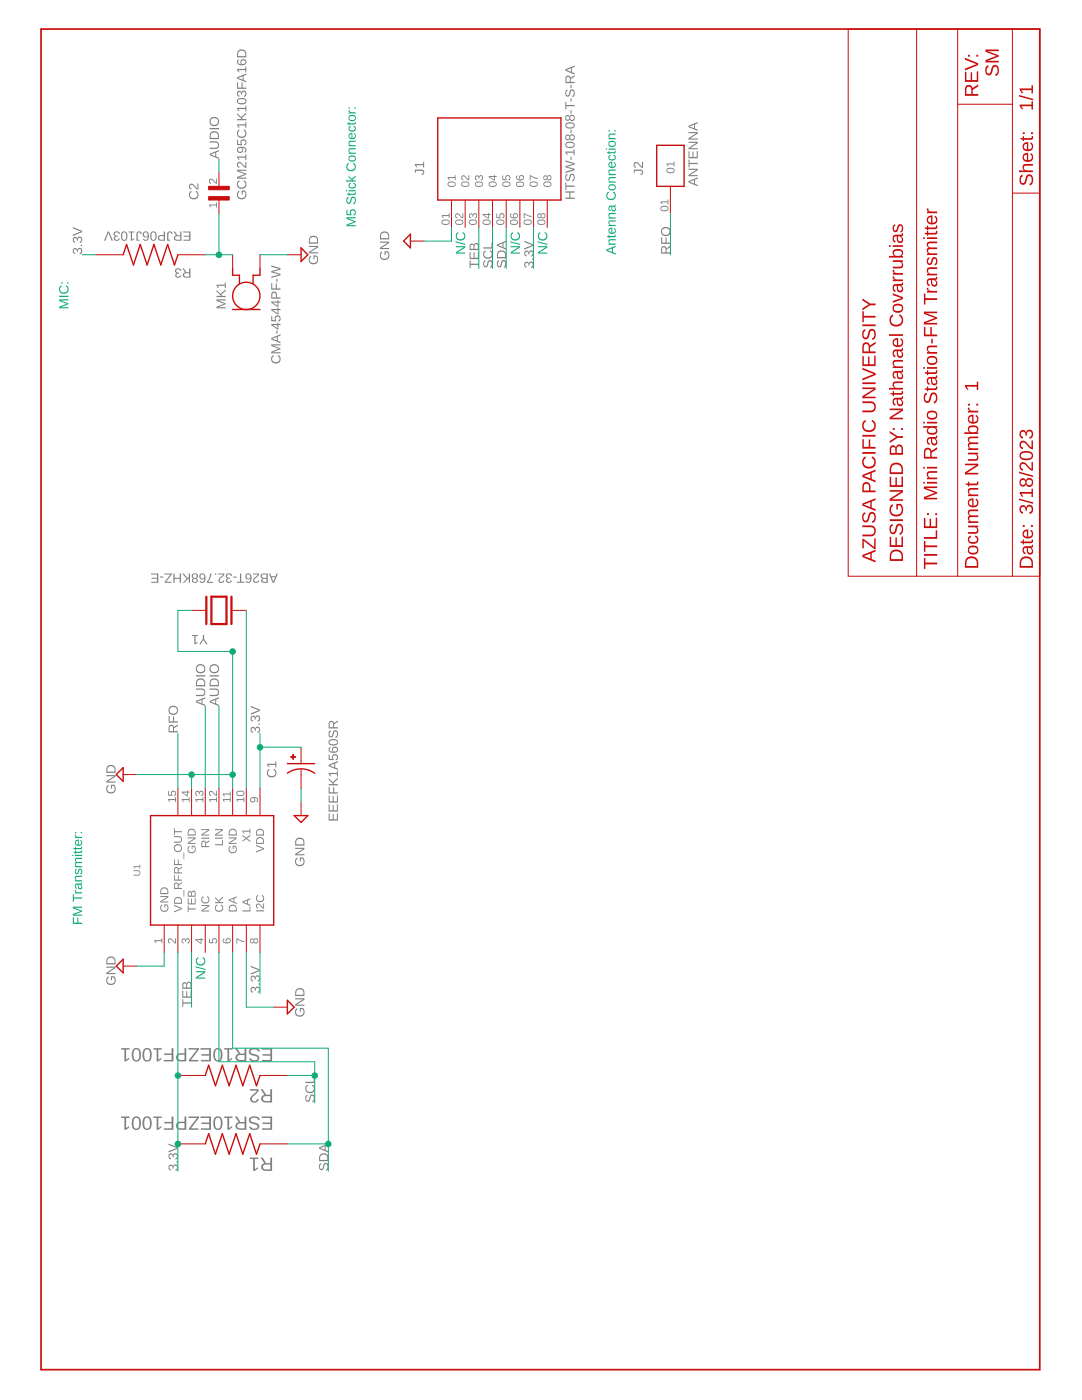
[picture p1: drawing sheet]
<?xml version="1.0" encoding="utf-8"?>
<!DOCTYPE eagle SYSTEM "eagle.dtd">
<eagle version="9.6.2">
<drawing>
<settings>
<setting alwaysvectorfont="no"/>
<setting verticaltext="up"/>
</settings>
<grid distance="0.1" unitdist="inch" unit="inch" style="lines" multiple="1" display="no" altdistance="0.01" altunitdist="inch" altunit="inch"/>
<schematic xreflabel="%F%N/%S.%C%R" xrefpart="/%S.%C%R">
<libraries>
<library name="frames">
<symbols>
<symbol name="LETTER_L">
<frame x1="0" y1="0" x2="248.92" y2="185.42" columns="12" rows="17" layer="94" border-left="no" border-top="no" border-right="no" border-bottom="no"/>
</symbol>
<symbol name="DOCFIELD">
<wire x1="0" y1="0" x2="71.12" y2="0" width="0.1016" layer="94"/>
<wire x1="101.6" y1="15.24" x2="87.63" y2="15.24" width="0.1016" layer="94"/>
<wire x1="0" y1="0" x2="0" y2="5.08" width="0.1016" layer="94"/>
<wire x1="0" y1="5.08" x2="71.12" y2="5.08" width="0.1016" layer="94"/>
<wire x1="0" y1="5.08" x2="0" y2="15.24" width="0.1016" layer="94"/>
<wire x1="101.6" y1="15.24" x2="101.6" y2="5.08" width="0.1016" layer="94"/>
<wire x1="71.12" y1="5.08" x2="71.12" y2="0" width="0.1016" layer="94"/>
<wire x1="71.12" y1="5.08" x2="87.63" y2="5.08" width="0.1016" layer="94"/>
<wire x1="71.12" y1="0" x2="101.6" y2="0" width="0.1016" layer="94"/>
<wire x1="87.63" y1="15.24" x2="87.63" y2="5.08" width="0.1016" layer="94"/>
<wire x1="87.63" y1="15.24" x2="0" y2="15.24" width="0.1016" layer="94"/>
<wire x1="87.63" y1="5.08" x2="101.6" y2="5.08" width="0.1016" layer="94"/>
<wire x1="101.6" y1="5.08" x2="101.6" y2="0" width="0.1016" layer="94"/>
<wire x1="0" y1="15.24" x2="0" y2="22.86" width="0.1016" layer="94"/>
<wire x1="101.6" y1="35.56" x2="0" y2="35.56" width="0.1016" layer="94"/>
<wire x1="101.6" y1="35.56" x2="101.6" y2="22.86" width="0.1016" layer="94"/>
<wire x1="0" y1="22.86" x2="101.6" y2="22.86" width="0.1016" layer="94"/>
<wire x1="0" y1="22.86" x2="0" y2="35.56" width="0.1016" layer="94"/>
<wire x1="101.6" y1="22.86" x2="101.6" y2="15.24" width="0.1016" layer="94"/>
<text x="1.27" y="1.27" size="2.54" layer="94">Date:</text>
<text x="12.7" y="1.27" size="2.54" layer="94">&gt;LAST_DATE_TIME</text>
<text x="72.39" y="1.27" size="2.54" layer="94">Sheet:</text>
<text x="86.36" y="1.27" size="2.54" layer="94">&gt;SHEET</text>
<text x="88.9" y="11.43" size="2.54" layer="94">REV:</text>
<text x="1.27" y="19.05" size="2.54" layer="94">TITLE:</text>
<text x="1.27" y="11.43" size="2.54" layer="94">Document Number:</text>
<text x="17.78" y="19.05" size="2.54" layer="94">&gt;DRAWING_NAME</text>
</symbol>
</symbols>
<devicesets>
<deviceset name="LETTER_L" prefix="FRAME" uservalue="yes">
<gates>
<gate name="G$1" symbol="LETTER_L" x="0" y="0"/>
<gate name="G$2" symbol="DOCFIELD" x="147.32" y="0" addlevel="must"/>
</gates>
<devices>
<device name="">
<technologies>
<technology name=""/>
</technologies>
</device>
</devices>
</deviceset>
</devicesets>
</library>
<library name="FM Transmitter-M5 Stick C Plus edition">
<symbols>
<symbol name="ESR10EZPF1001">
<wire x1="-5.08" y1="0" x2="-4.445" y2="1.905" width="0.254" layer="94"/>
<wire x1="-4.445" y1="1.905" x2="-3.175" y2="-1.905" width="0.254" layer="94"/>
<wire x1="-3.175" y1="-1.905" x2="-1.905" y2="1.905" width="0.254" layer="94"/>
<wire x1="-1.905" y1="1.905" x2="-0.635" y2="-1.905" width="0.254" layer="94"/>
<wire x1="-0.635" y1="-1.905" x2="0.635" y2="1.905" width="0.254" layer="94"/>
<wire x1="0.635" y1="1.905" x2="1.905" y2="-1.905" width="0.254" layer="94"/>
<wire x1="1.905" y1="-1.905" x2="3.175" y2="1.905" width="0.254" layer="94"/>
<wire x1="3.175" y1="1.905" x2="4.445" y2="-1.905" width="0.254" layer="94"/>
<wire x1="4.445" y1="-1.905" x2="5.08" y2="0" width="0.254" layer="94"/>
<text x="-7.624440625" y="2.54148125" size="2.54148125" layer="95">&gt;NAME</text>
<text x="-7.62996875" y="-5.086640625" size="2.54331875" layer="96">&gt;VALUE</text>
<pin name="1" x="-10.16" y="0" visible="off" length="middle" direction="pas"/>
<pin name="2" x="10.16" y="0" visible="off" length="middle" direction="pas" rot="R180"/>
</symbol>
<symbol name="NS73M">
<wire x1="-10.16" y1="12.7" x2="-10.16" y2="-10.16" width="0.254" layer="94"/>
<wire x1="-10.16" y1="-10.16" x2="10.16" y2="-10.16" width="0.254" layer="94"/>
<wire x1="10.16" y1="-10.16" x2="10.16" y2="12.7" width="0.254" layer="94"/>
<wire x1="10.16" y1="12.7" x2="-10.16" y2="12.7" width="0.254" layer="94"/>
<pin name="CK@5" x="-15.24" y="0" length="middle"/>
<pin name="DA@6" x="-15.24" y="-2.54" length="middle"/>
<pin name="GND@1" x="-15.24" y="10.16" length="middle"/>
<pin name="GND@11" x="15.24" y="-2.54" length="middle" rot="R180"/>
<pin name="GND@14" x="15.24" y="5.08" length="middle" rot="R180"/>
<pin name="I2C@8" x="-15.24" y="-7.62" length="middle"/>
<pin name="LA@7" x="-15.24" y="-5.08" length="middle"/>
<pin name="LIN@12" x="15.24" y="0" length="middle" rot="R180"/>
<pin name="NC@4" x="-15.24" y="2.54" length="middle"/>
<pin name="RF_OUT@15" x="15.24" y="7.62" length="middle" rot="R180"/>
<pin name="RIN@13" x="15.24" y="2.54" length="middle" rot="R180"/>
<pin name="TEB@3" x="-15.24" y="5.08" length="middle"/>
<pin name="VDD@9" x="15.24" y="-7.62" length="middle" rot="R180"/>
<pin name="VD_RF@2" x="-15.24" y="7.62" length="middle"/>
<pin name="X1@10" x="15.24" y="-5.08" length="middle" rot="R180"/>
<text x="0" y="15.24" size="1.27" layer="95" align="center">&gt;NAME</text>
</symbol>
<symbol name="EEEFK1A560SR">
<text x="-2.54" y="3.81" size="1.778" layer="95">&gt;NAME</text>
<text x="-2.54" y="-5.08" size="1.778" layer="96">&gt;VALUE</text>
<wire x1="2.286" y1="2.54" x2="2.286" y2="-2.54" width="0.254" layer="94" curve="70"/>
<wire x1="0.508" y1="2.54" x2="0.508" y2="0" width="0.254" layer="94"/>
<rectangle x1="-1.173" y1="-1.532" x2="-0.284" y2="-1.405" layer="94"/>
<rectangle x1="-0.792" y1="-1.913" x2="-0.665" y2="-1.024" layer="94"/>
<wire x1="0.508" y1="0" x2="0.508" y2="-2.54" width="0.254" layer="94"/>
<wire x1="0" y1="0" x2="0.508" y2="0" width="0.1524" layer="94"/>
<wire x1="2.54" y1="0" x2="1.524" y2="0" width="0.1524" layer="94"/>
<pin name="1" x="-2.54" y="0" visible="off" length="short" direction="pas"/>
<pin name="2" x="5.08" y="0" visible="off" length="short" direction="pas" rot="R180"/>
</symbol>
<symbol name="GND">
<wire x1="-1.27" y1="-2.54" x2="1.27" y2="-2.54" width="0.254" layer="94"/>
<wire x1="1.27" y1="-2.54" x2="0" y2="-3.81" width="0.254" layer="94"/>
<wire x1="0" y1="-3.81" x2="-1.27" y2="-2.54" width="0.254" layer="94"/>
<pin name="GND" x="0" y="0" visible="off" length="short" direction="sup" rot="R270"/>
<text x="-1.905" y="-5.715" size="1.778" layer="96">&gt;VALUE</text>
</symbol>
<symbol name="AB26T-32.768KHZ-E">
<wire x1="-1.397" y1="2.54" x2="1.397" y2="2.54" width="0.4064" layer="94"/>
<wire x1="1.397" y1="2.54" x2="1.397" y2="-2.54" width="0.4064" layer="94"/>
<wire x1="1.397" y1="-2.54" x2="-1.397" y2="-2.54" width="0.4064" layer="94"/>
<wire x1="-1.397" y1="2.54" x2="-1.397" y2="-2.54" width="0.4064" layer="94"/>
<wire x1="2.3368" y1="2.54" x2="2.3368" y2="-2.54" width="0.4064" layer="94"/>
<wire x1="-2.3368" y1="2.54" x2="-2.3368" y2="-2.54" width="0.4064" layer="94"/>
<text x="-5.0878" y="3.81585" size="1.78073125" layer="95">&gt;NAME</text>
<text x="-5.094390625" y="-5.094390625" size="1.78303125" layer="96">&gt;VALUE</text>
<pin name="2" x="5.08" y="0" visible="off" length="short" direction="pas" rot="R180"/>
<pin name="1" x="-5.08" y="0" visible="off" length="short" direction="pas"/>
</symbol>
<symbol name="GCM2195C1K103FA16D">
<text x="0" y="3.81093125" size="1.77843125" layer="95">&gt;NAME</text>
<text x="0" y="-5.08848125" size="1.78096875" layer="96">&gt;VALUE</text>
<rectangle x1="0" y1="-1.90685625" x2="0.635" y2="1.905" layer="94"/>
<rectangle x1="1.90685" y1="-1.90685" x2="2.54" y2="1.905" layer="94"/>
<pin name="2" x="5.08" y="0" visible="pad" length="short" direction="pas" rot="R180"/>
<pin name="1" x="-2.54" y="0" visible="pad" length="short" direction="pas"/>
</symbol>
<symbol name="ERJP06J103V">
<text x="-7.624" y="2.541" size="1.778" layer="95">&gt;NAME</text>
<text x="-7.624" y="-5.087" size="1.778" layer="96" align="top-left">&gt;VALUE</text>
<wire x1="-5.08" y1="0" x2="-4.445" y2="1.905" width="0.254" layer="94"/>
<wire x1="-4.445" y1="1.905" x2="-3.175" y2="-1.905" width="0.254" layer="94"/>
<wire x1="-3.175" y1="-1.905" x2="-1.905" y2="1.905" width="0.254" layer="94"/>
<wire x1="-1.905" y1="1.905" x2="-0.635" y2="-1.905" width="0.254" layer="94"/>
<wire x1="-0.635" y1="-1.905" x2="0.635" y2="1.905" width="0.254" layer="94"/>
<wire x1="0.635" y1="1.905" x2="1.905" y2="-1.905" width="0.254" layer="94"/>
<wire x1="1.905" y1="-1.905" x2="3.175" y2="1.905" width="0.254" layer="94"/>
<wire x1="3.175" y1="1.905" x2="4.445" y2="-1.905" width="0.254" layer="94"/>
<wire x1="4.445" y1="-1.905" x2="5.08" y2="0" width="0.254" layer="94"/>
<pin name="1" x="-10.16" y="0" visible="off" length="middle" direction="pas"/>
<pin name="2" x="10.16" y="0" visible="off" length="middle" direction="pas" rot="R180"/>
</symbol>
<symbol name="HTSW-108-08-T-S-RA">
<wire x1="-7.62" y1="-10.16" x2="-7.62" y2="12.7" width="0.254" layer="94"/>
<wire x1="-7.62" y1="12.7" x2="7.62" y2="12.7" width="0.254" layer="94"/>
<wire x1="7.62" y1="12.7" x2="7.62" y2="-10.16" width="0.254" layer="94"/>
<wire x1="7.62" y1="-10.16" x2="-7.62" y2="-10.16" width="0.254" layer="94"/>
<text x="-8.12" y="12.7" size="1.778" layer="95">&gt;NAME</text>
<text x="-7.62" y="-12.7" size="1.778" layer="96">&gt;VALUE</text>
<pin name="01" x="-12.7" y="10.16" length="middle" direction="pas"/>
<pin name="02" x="-12.7" y="7.62" length="middle" direction="pas"/>
<pin name="03" x="-12.7" y="5.08" length="middle" direction="pas"/>
<pin name="04" x="-12.7" y="2.54" length="middle" direction="pas"/>
<pin name="05" x="-12.7" y="0" length="middle" direction="pas"/>
<pin name="06" x="-12.7" y="-2.54" length="middle" direction="pas"/>
<pin name="07" x="-12.7" y="-5.08" length="middle" direction="pas"/>
<pin name="08" x="-12.7" y="-7.62" length="middle" direction="pas"/>
</symbol>
<symbol name="ANTENNA">
<wire x1="-5.08" y1="5.08" x2="-5.08" y2="10.16" width="0.254" layer="94"/>
<wire x1="-5.08" y1="10.16" x2="2.54" y2="10.16" width="0.254" layer="94"/>
<wire x1="2.54" y1="10.16" x2="2.54" y2="5.08" width="0.254" layer="94"/>
<wire x1="2.54" y1="5.08" x2="-5.08" y2="5.08" width="0.254" layer="94"/>
<text x="-5.58" y="10.16" size="1.778" layer="95">&gt;NAME</text>
<text x="-5.08" y="2.54" size="1.778" layer="96">&gt;VALUE</text>
<pin name="01" x="-10.16" y="7.62" length="middle" direction="pas"/>
</symbol>
<symbol name="CMA-4544PF-W">
<circle x="0" y="0" radius="2.54" width="0.254" layer="94"/>
<wire x1="-2.54" y1="2.54" x2="-2.54" y2="-2.54" width="0.254" layer="94"/>
<wire x1="5.08" y1="2.54" x2="3.81" y2="2.54" width="0.254" layer="94"/>
<wire x1="3.81" y1="2.54" x2="3.81" y2="1.27" width="0.254" layer="94"/>
<wire x1="3.81" y1="1.27" x2="2.2352" y2="1.27" width="0.254" layer="94"/>
<wire x1="5.08" y1="-2.54" x2="3.81" y2="-2.54" width="0.254" layer="94"/>
<wire x1="3.81" y1="-2.54" x2="3.81" y2="-1.27" width="0.254" layer="94"/>
<wire x1="3.81" y1="-1.27" x2="2.2352" y2="-1.27" width="0.254" layer="94"/>
<text x="-2.54086875" y="3.811309375" size="1.778609375" layer="95">&gt;NAME</text>
<text x="-2.541059375" y="-6.352659375" size="1.778740625" layer="96">&gt;VALUE</text>
<pin name="OUT" x="7.62" y="2.54" visible="off" length="short" direction="out" rot="R180"/>
<pin name="GND" x="7.62" y="-2.54" visible="off" length="short" direction="pwr" rot="R180"/>
</symbol>
</symbols>
<devicesets>
<deviceset name="ESR10EZPF1001" prefix="R">
<gates>
<gate name="G$1" symbol="ESR10EZPF1001" x="0" y="0"/>
</gates>
<devices>
<device name="" package="RESC2012X65N">
<connects>
<connect gate="G$1" pin="1" pad="1"/>
<connect gate="G$1" pin="2" pad="2"/>
</connects>
<technologies>
<technology name="">
<attribute name="AVAILABILITY" value="In Stock"/>
<attribute name="DESCRIPTION" value=" 1 kOhms ±1% 0.4W, 2/5W Chip Resistor 0805 (2012 Metric) Automotive AEC-Q200, Pulse Withstanding Thick Film "/>
<attribute name="MF" value="Rohm"/>
<attribute name="MP" value="ESR10EZPF1001"/>
<attribute name="PACKAGE" value="2012 Rohm Semiconductor"/>
<attribute name="PRICE" value="None"/>
<attribute name="PURCHASE-URL" value="https://pricing.snapeda.com/search/part/ESR10EZPF1001/?ref=eda"/>
</technology>
</technologies>
</device>
</devices>
</deviceset>
<deviceset name="NS73M" prefix="U">
<gates>
<gate name="G$1" symbol="NS73M" x="0" y="0"/>
</gates>
<devices>
<device name="" package="NS73M">
<connects>
<connect gate="G$1" pin="CK@5" pad="5"/>
<connect gate="G$1" pin="DA@6" pad="6"/>
<connect gate="G$1" pin="GND@1" pad="1"/>
<connect gate="G$1" pin="GND@11" pad="11"/>
<connect gate="G$1" pin="GND@14" pad="14"/>
<connect gate="G$1" pin="I2C@8" pad="8"/>
<connect gate="G$1" pin="LA@7" pad="7"/>
<connect gate="G$1" pin="LIN@12" pad="12"/>
<connect gate="G$1" pin="NC@4" pad="4"/>
<connect gate="G$1" pin="RF_OUT@15" pad="15"/>
<connect gate="G$1" pin="RIN@13" pad="13"/>
<connect gate="G$1" pin="TEB@3" pad="3"/>
<connect gate="G$1" pin="VDD@9" pad="9"/>
<connect gate="G$1" pin="VD_RF@2" pad="2"/>
<connect gate="G$1" pin="X1@10" pad="10"/>
</connects>
<technologies>
<technology name=""/>
</technologies>
</device>
</devices>
</deviceset>
<deviceset name="EEEFK1A560SR" prefix="C">
<gates>
<gate name="G$1" symbol="EEEFK1A560SR" x="0" y="0"/>
</gates>
<devices>
<device name="" package="CAP_EEEFK1A560SR">
<connects>
<connect gate="G$1" pin="1" pad="1"/>
<connect gate="G$1" pin="2" pad="2"/>
</connects>
<technologies>
<technology name="">
<attribute name="AVAILABILITY" value="In Stock"/>
<attribute name="DESCRIPTION" value=" CAP ALUM 56UF 20% 10V SMD "/>
<attribute name="MF" value="Panasonic Electronic Components"/>
<attribute name="MP" value="EEE-FK1A560SR"/>
<attribute name="PACKAGE" value="RADIAL-2 Panasonic"/>
<attribute name="PRICE" value="None"/>
<attribute name="PURCHASE-URL" value="https://pricing.snapeda.com/search/part/EEE-FK1A560SR/?ref=eda"/>
</technology>
</technologies>
</device>
</devices>
</deviceset>
<deviceset name="GND" prefix="SYMBOL">
<gates>
<gate name="G$1" symbol="GND" x="0" y="0"/>
</gates>
<devices>
<device name="">
<technologies>
<technology name=""/>
</technologies>
</device>
</devices>
</deviceset>
<deviceset name="AB26T-32.768KHZ-E" prefix="Y">
<gates>
<gate name="G$1" symbol="AB26T-32.768KHZ-E" x="0" y="0"/>
</gates>
<devices>
<device name="" package="XTAL_AB26T-32.768KHZ-E">
<connects>
<connect gate="G$1" pin="1" pad="1"/>
<connect gate="G$1" pin="2" pad="2"/>
</connects>
<technologies>
<technology name="">
<attribute name="AVAILABILITY" value="In Stock"/>
<attribute name="DESCRIPTION" value=" 32.768kHz WATCH CRYSTAL, 6.2 x 02.1MM CYLINDER PACKAGE "/>
<attribute name="MF" value="Abracon LLC"/>
<attribute name="MP" value="AB26T-32.768KHZ-E"/>
<attribute name="PACKAGE" value="Radial Abracon LLC"/>
<attribute name="PRICE" value="None"/>
<attribute name="PURCHASE-URL" value="https://pricing.snapeda.com/search/part/AB26T-32.768KHZ-E/?ref=eda"/>
</technology>
</technologies>
</device>
</devices>
</deviceset>
<deviceset name="GCM2195C1K103FA16D" prefix="C">
<gates>
<gate name="G$1" symbol="GCM2195C1K103FA16D" x="0" y="0"/>
</gates>
<devices>
<device name="" package="CAPC2012X95N">
<connects>
<connect gate="G$1" pin="1" pad="1"/>
<connect gate="G$1" pin="2" pad="2"/>
</connects>
<technologies>
<technology name="">
<attribute name="AVAILABILITY" value="In Stock"/>
<attribute name="DESCRIPTION" value=" SMD capacitor C0G(EIA) with capacitance 10000pF Tol.1%. Rated voltage 80Vdc 125C "/>
<attribute name="MF" value="Murata"/>
<attribute name="MP" value="GCM2195C1K103FA16D"/>
<attribute name="PACKAGE" value="2012 Murata"/>
<attribute name="PRICE" value="None"/>
<attribute name="PURCHASE-URL" value="https://pricing.snapeda.com/search/part/GCM2195C1K103FA16D/?ref=eda"/>
</technology>
</technologies>
</device>
</devices>
</deviceset>
<deviceset name="ERJP06J103V" prefix="R">
<gates>
<gate name="G$1" symbol="ERJP06J103V" x="0" y="0"/>
</gates>
<devices>
<device name="" package="RES_ERJP06J103V">
<connects>
<connect gate="G$1" pin="1" pad="1"/>
<connect gate="G$1" pin="2" pad="2"/>
</connects>
<technologies>
<technology name="">
<attribute name="AVAILABILITY" value="In Stock"/>
<attribute name="DESCRIPTION" value=" 10 kOhms ±5% 0.5W, 1/2W Chip Resistor 0805 (2012 Metric) Automotive AEC-Q200, Pulse Withstanding Thick Film  "/>
<attribute name="MF" value="Panasonic Electronic"/>
<attribute name="MP" value="ERJ-P06J103V"/>
<attribute name="PACKAGE" value="2012-2 Panasonic"/>
<attribute name="PRICE" value="None"/>
<attribute name="PURCHASE-URL" value="https://pricing.snapeda.com/search/part/ERJ-P06J103V/?ref=eda"/>
</technology>
</technologies>
</device>
</devices>
</deviceset>
<deviceset name="HTSW-108-08-T-S-RA" prefix="J">
<gates>
<gate name="G$1" symbol="HTSW-108-08-T-S-RA" x="0" y="0"/>
</gates>
<devices>
<device name="" package="SAMTEC_HTSW-108-08-T-S-RA">
<connects>
<connect gate="G$1" pin="01" pad="01"/>
<connect gate="G$1" pin="02" pad="02"/>
<connect gate="G$1" pin="03" pad="03"/>
<connect gate="G$1" pin="04" pad="04"/>
<connect gate="G$1" pin="05" pad="05"/>
<connect gate="G$1" pin="06" pad="06"/>
<connect gate="G$1" pin="07" pad="07"/>
<connect gate="G$1" pin="08" pad="08"/>
</connects>
<technologies>
<technology name="">
<attribute name="MANUFACTURER" value="Samtec"/>
<attribute name="PARTREV" value="R"/>
<attribute name="STANDARD" value="Manufacturer Recommendations"/>
</technology>
</technologies>
</device>
</devices>
</deviceset>
<deviceset name="ANTENNA" prefix="J">
<gates>
<gate name="G$1" symbol="ANTENNA" x="2.54" y="-7.62"/>
</gates>
<devices>
<device name="" package="ANTENNA">
<connects>
<connect gate="G$1" pin="01" pad="01"/>
</connects>
<technologies>
<technology name=""/>
</technologies>
</device>
</devices>
</deviceset>
<deviceset name="CMA-4544PF-W" prefix="MK">
<gates>
<gate name="G$1" symbol="CMA-4544PF-W" x="0" y="0"/>
</gates>
<devices>
<device name="" package="MIC_CMA-4544PF-W">
<connects>
<connect gate="G$1" pin="GND" pad="2"/>
<connect gate="G$1" pin="OUT" pad="1"/>
</connects>
<technologies>
<technology name="">
<attribute name="AVAILABILITY" value="In Stock"/>
<attribute name="CUI_PURCHASE_URL" value="https://www.cuidevices.com/product/audio/microphones/electret-condenser-microphones/cma-4544pf-w?utm_source=snapeda.com&amp;utm_medium=referral&amp;utm_campaign=snapedaBOM"/>
<attribute name="DESCRIPTION" value=" 9.7 mm, Omnidirectional, PCB Mount, 3.0 Vdc, Electret Condenser Microphone "/>
<attribute name="MF" value="CUI Devices"/>
<attribute name="MP" value="CMA-4544PF-W"/>
<attribute name="PACKAGE" value="None"/>
<attribute name="PRICE" value="None"/>
<attribute name="PURCHASE-URL" value="https://pricing.snapeda.com/search/part/CMA-4544PF-W/?ref=eda"/>
</technology>
</technologies>
</device>
</devices>
</deviceset>
</devicesets>
</library>
</libraries>
<attributes>
</attributes>
<variantdefs>
</variantdefs>
<classes>
<class number="0" name="default" width="0" drill="0">
</class>
</classes>
<parts>
<part name="FRAME2" library="frames" deviceset="LETTER_L" device=""/>
<part name="U1" library="FM Transmitter-M5 Stick C Plus edition" deviceset="NS73M" device=""/>
<part name="SYMBOL1" library="FM Transmitter-M5 Stick C Plus edition" deviceset="GND" device="" value="GND"/>
<part name="SYMBOL2" library="FM Transmitter-M5 Stick C Plus edition" deviceset="GND" device="" value="GND"/>
<part name="Y1" library="FM Transmitter-M5 Stick C Plus edition" deviceset="AB26T-32.768KHZ-E" device=""/>
<part name="C1" library="FM Transmitter-M5 Stick C Plus edition" deviceset="EEEFK1A560SR" device=""/>
<part name="SYMBOL3" library="FM Transmitter-M5 Stick C Plus edition" deviceset="GND" device="" value="GND"/>
<part name="J1" library="FM Transmitter-M5 Stick C Plus edition" deviceset="HTSW-108-08-T-S-RA" device=""/>
<part name="SYMBOL4" library="FM Transmitter-M5 Stick C Plus edition" deviceset="GND" device="" value="GND"/>
<part name="SYMBOL5" library="FM Transmitter-M5 Stick C Plus edition" deviceset="GND" device="" value="GND"/>
<part name="J2" library="FM Transmitter-M5 Stick C Plus edition" deviceset="ANTENNA" device=""/>
<part name="C2" library="FM Transmitter-M5 Stick C Plus edition" deviceset="GCM2195C1K103FA16D" device=""/>
<part name="MK1" library="FM Transmitter-M5 Stick C Plus edition" deviceset="CMA-4544PF-W" device=""/>
<part name="SYMBOL6" library="FM Transmitter-M5 Stick C Plus edition" deviceset="GND" device="" value="GND"/>
<part name="R2" library="FM Transmitter-M5 Stick C Plus edition" deviceset="ESR10EZPF1001" device=""/>
<part name="R1" library="FM Transmitter-M5 Stick C Plus edition" deviceset="ESR10EZPF1001" device=""/>
<part name="R3" library="FM Transmitter-M5 Stick C Plus edition" deviceset="ERJP06J103V" device=""/>
</parts>
<sheets>
<sheet>
<plain>
<text x="165.1" y="24.13" size="2.54" layer="94">Mini Radio Station-FM Transmitter</text>
<text x="162.56" y="6.35" size="2.54" layer="94">3/18/2023</text>
<text x="185.42" y="16.51" size="2.54" layer="94">1</text>
<text x="243.84" y="12.7" size="2.54" layer="94">SM</text>
<text x="153.67" y="35.56" size="2.54" layer="94">AZUSA PACIFIC UNIVERSITY</text>
<text x="153.67" y="30.48" size="2.54" layer="94">DESIGNED BY: Nathanael Covarrubias</text>
<text x="76.2" y="160.02" size="1.778" layer="91">N/C</text>
<text x="210.82" y="96.52" size="1.778" layer="91">N/C</text>
<text x="210.82" y="101.6" size="1.778" layer="91">N/C</text>
<text x="210.82" y="111.76" size="1.778" layer="91">N/C</text>
<text x="86.36" y="182.88" size="1.778" layer="91">FM Transmitter:</text>
<text x="200.66" y="185.42" size="1.778" layer="91">MIC:</text>
<text x="215.9" y="132.08" size="1.778" layer="91">M5 Stick Connector:</text>
<text x="210.82" y="83.82" size="1.778" layer="91">Antenna Connection:</text>
</plain>
<instances>
<instance part="FRAME2" gate="G$1" x="3.81" y="5.08" smashed="yes"/>
<instance part="FRAME2" gate="G$2" x="151.13" y="5.08" smashed="yes">
<attribute name="SHEET" x="237.49" y="6.35" size="2.54" layer="94"/>
</instance>
<instance part="U1" gate="G$1" x="96.52" y="157.48" smashed="yes">
<attribute name="NAME" x="96.52" y="172.72" size="1.27" layer="95" align="center"/>
</instance>
<instance part="SYMBOL1" gate="G$1" x="78.74" y="172.72" smashed="yes" rot="R180">
<attribute name="VALUE" x="80.645" y="178.435" size="1.778" layer="96" rot="R180"/>
</instance>
<instance part="SYMBOL2" gate="G$1" x="114.3" y="172.72" smashed="yes" rot="R180">
<attribute name="VALUE" x="116.205" y="178.435" size="1.778" layer="96" rot="R180"/>
</instance>
<instance part="Y1" gate="G$1" x="144.78" y="157.48" smashed="yes" rot="R270">
<attribute name="NAME" x="138.43585" y="162.5678" size="1.78073125" layer="95" rot="R270"/>
<attribute name="VALUE" x="149.845609375" y="170.194390625" size="1.78303125" layer="96" rot="R270"/>
</instance>
<instance part="C1" gate="G$1" x="116.84" y="142.24" smashed="yes" rot="R180">
<attribute name="NAME" x="116.84" y="148.59" size="1.778" layer="95" rot="R180"/>
<attribute name="VALUE" x="124.46" y="137.16" size="1.778" layer="96" rot="R180"/>
</instance>
<instance part="SYMBOL3" gate="G$1" x="109.22" y="142.24" smashed="yes" rot="R270">
<attribute name="VALUE" x="97.155" y="141.605" size="1.778" layer="96"/>
</instance>
<instance part="J1" gate="G$1" x="228.6" y="104.14" smashed="yes">
<attribute name="NAME" x="225.56" y="119.38" size="1.778" layer="95"/>
<attribute name="VALUE" x="220.98" y="91.44" size="1.778" layer="96"/>
</instance>
<instance part="SYMBOL4" gate="G$1" x="71.12" y="147.32" smashed="yes">
<attribute name="VALUE" x="69.215" y="141.605" size="1.778" layer="96"/>
</instance>
<instance part="SYMBOL5" gate="G$1" x="213.36" y="119.38" smashed="yes" rot="R180">
<attribute name="VALUE" x="215.265" y="127.635" size="1.778" layer="96" rot="R180"/>
</instance>
<instance part="J2" gate="G$1" x="228.6" y="66.04" smashed="yes">
<attribute name="NAME" x="225.56" y="78.74" size="1.778" layer="95"/>
<attribute name="VALUE" x="223.52" y="68.58" size="1.778" layer="96"/>
</instance>
<instance part="C2" gate="G$1" x="220.98" y="157.48" smashed="yes">
<attribute name="NAME" x="220.98" y="161.29093125" size="1.77843125" layer="95"/>
<attribute name="VALUE" x="220.98" y="152.39151875" size="1.78096875" layer="96"/>
</instance>
<instance part="MK1" gate="G$1" x="203.2" y="152.4" smashed="yes">
<attribute name="NAME" x="200.65913125" y="156.211309375" size="1.778609375" layer="95"/>
<attribute name="VALUE" x="190.498940625" y="146.047340625" size="1.778740625" layer="96"/>
</instance>
<instance part="SYMBOL6" gate="G$1" x="210.82" y="144.78" smashed="yes">
<attribute name="VALUE" x="208.915" y="139.065" size="1.778" layer="96"/>
</instance>
<instance part="R2" gate="G$1" x="58.42" y="154.94" smashed="yes" rot="R90">
<attribute name="NAME" x="55.87851875" y="147.315559375" size="2.54148125" layer="95" rot="R90"/>
<attribute name="VALUE" x="63.506640625" y="147.31003125" size="2.54331875" layer="96" rot="R90"/>
</instance>
<instance part="R1" gate="G$1" x="45.72" y="154.94" smashed="yes" rot="R90">
<attribute name="NAME" x="43.17851875" y="147.315559375" size="2.54148125" layer="95" rot="R90"/>
<attribute name="VALUE" x="50.806640625" y="147.31003125" size="2.54331875" layer="96" rot="R90"/>
</instance>
<instance part="R3" gate="G$1" x="210.82" y="170.18" smashed="yes" rot="R90">
<attribute name="NAME" x="208.279" y="162.556" size="1.778" layer="95" rot="R90"/>
<attribute name="VALUE" x="213.367" y="162.556" size="1.778" layer="96" rot="R90" align="top-left"/>
</instance>
</instances>
<busses>
</busses>
<nets>
<net name="GND" class="0">
<segment>
<pinref part="U1" gate="G$1" pin="GND@1"/>
<wire x1="81.28" y1="167.64" x2="78.74" y2="167.64" width="0.1524" layer="91"/>
<pinref part="SYMBOL1" gate="G$1" pin="GND"/>
<wire x1="78.74" y1="167.64" x2="78.74" y2="172.72" width="0.1524" layer="91"/>
</segment>
<segment>
<pinref part="U1" gate="G$1" pin="GND@14"/>
<wire x1="111.76" y1="162.56" x2="114.3" y2="162.56" width="0.1524" layer="91"/>
<pinref part="SYMBOL2" gate="G$1" pin="GND"/>
<pinref part="U1" gate="G$1" pin="GND@11"/>
<wire x1="111.76" y1="154.94" x2="114.3" y2="154.94" width="0.1524" layer="91"/>
<wire x1="114.3" y1="154.94" x2="114.3" y2="162.56" width="0.1524" layer="91"/>
<junction x="114.3" y="162.56"/>
<wire x1="114.3" y1="154.94" x2="137.16" y2="154.94" width="0.1524" layer="91"/>
<junction x="114.3" y="154.94"/>
<pinref part="Y1" gate="G$1" pin="1"/>
<wire x1="144.78" y1="162.56" x2="144.78" y2="165.1" width="0.1524" layer="91"/>
<wire x1="144.78" y1="165.1" x2="137.16" y2="165.1" width="0.1524" layer="91"/>
<wire x1="137.16" y1="165.1" x2="137.16" y2="154.94" width="0.1524" layer="91"/>
<junction x="137.16" y="154.94"/>
<wire x1="114.3" y1="162.56" x2="114.3" y2="172.72" width="0.1524" layer="91"/>
</segment>
<segment>
<pinref part="SYMBOL3" gate="G$1" pin="GND"/>
<pinref part="C1" gate="G$1" pin="2"/>
<wire x1="109.22" y1="142.24" x2="111.76" y2="142.24" width="0.1524" layer="91"/>
</segment>
<segment>
<pinref part="U1" gate="G$1" pin="LA@7"/>
<wire x1="71.12" y1="152.4" x2="81.28" y2="152.4" width="0.1524" layer="91"/>
<pinref part="SYMBOL4" gate="G$1" pin="GND"/>
<wire x1="71.12" y1="152.4" x2="71.12" y2="147.32" width="0.1524" layer="91"/>
</segment>
<segment>
<pinref part="J1" gate="G$1" pin="01"/>
<wire x1="215.9" y1="114.3" x2="213.36" y2="114.3" width="0.1524" layer="91"/>
<pinref part="SYMBOL5" gate="G$1" pin="GND"/>
<wire x1="213.36" y1="114.3" x2="213.36" y2="119.38" width="0.1524" layer="91"/>
</segment>
<segment>
<pinref part="MK1" gate="G$1" pin="GND"/>
<pinref part="SYMBOL6" gate="G$1" pin="GND"/>
<wire x1="210.82" y1="149.86" x2="210.82" y2="144.78" width="0.1524" layer="91"/>
</segment>
</net>
<net name="3.3V" class="0">
<segment>
<pinref part="U1" gate="G$1" pin="VD_RF@2"/>
<wire x1="81.28" y1="165.1" x2="58.42" y2="165.1" width="0.1524" layer="91"/>
<label x="40.64" y="165.1" size="1.778" layer="95"/>
<wire x1="58.42" y1="165.1" x2="45.72" y2="165.1" width="0.1524" layer="91"/>
<pinref part="R2" gate="G$1" pin="2"/>
<junction x="58.42" y="165.1"/>
<pinref part="R1" gate="G$1" pin="2"/>
<wire x1="45.72" y1="165.1" x2="40.64" y2="165.1" width="0.1524" layer="91"/>
<junction x="45.72" y="165.1"/>
</segment>
<segment>
<pinref part="U1" gate="G$1" pin="VDD@9"/>
<wire x1="111.76" y1="149.86" x2="119.38" y2="149.86" width="0.1524" layer="91"/>
<label x="121.92" y="149.86" size="1.778" layer="95"/>
<pinref part="C1" gate="G$1" pin="1"/>
<wire x1="119.38" y1="149.86" x2="121.92" y2="149.86" width="0.1524" layer="91"/>
<wire x1="119.38" y1="142.24" x2="119.38" y2="149.86" width="0.1524" layer="91"/>
<junction x="119.38" y="149.86"/>
</segment>
<segment>
<pinref part="U1" gate="G$1" pin="I2C@8"/>
<wire x1="73.66" y1="149.86" x2="81.28" y2="149.86" width="0.1524" layer="91"/>
<label x="73.66" y="149.86" size="1.778" layer="95"/>
</segment>
<segment>
<pinref part="J1" gate="G$1" pin="07"/>
<wire x1="208.28" y1="99.06" x2="215.9" y2="99.06" width="0.1524" layer="91"/>
<label x="208.28" y="99.06" size="1.778" layer="95"/>
</segment>
<segment>
<pinref part="R3" gate="G$1" pin="2"/>
<wire x1="210.82" y1="180.34" x2="210.82" y2="182.88" width="0.1524" layer="91"/>
<label x="210.82" y="182.88" size="1.778" layer="95"/>
</segment>
</net>
<net name="RFO" class="0">
<segment>
<pinref part="U1" gate="G$1" pin="RF_OUT@15"/>
<wire x1="111.76" y1="165.1" x2="121.92" y2="165.1" width="0.1524" layer="91"/>
<label x="121.92" y="165.1" size="1.778" layer="95"/>
</segment>
<segment>
<pinref part="J2" gate="G$1" pin="01"/>
<wire x1="210.82" y1="73.66" x2="218.44" y2="73.66" width="0.1524" layer="91"/>
<label x="210.82" y="73.66" size="1.778" layer="95"/>
</segment>
</net>
<net name="TEB" class="0">
<segment>
<pinref part="U1" gate="G$1" pin="TEB@3"/>
<wire x1="71.12" y1="162.56" x2="81.28" y2="162.56" width="0.1524" layer="91"/>
<label x="71.12" y="162.56" size="1.778" layer="95"/>
</segment>
<segment>
<pinref part="J1" gate="G$1" pin="03"/>
<wire x1="208.28" y1="109.22" x2="215.9" y2="109.22" width="0.1524" layer="91"/>
<label x="208.28" y="109.22" size="1.778" layer="95"/>
</segment>
</net>
<net name="SCL" class="0">
<segment>
<pinref part="U1" gate="G$1" pin="CK@5"/>
<wire x1="60.96" y1="157.48" x2="81.28" y2="157.48" width="0.1524" layer="91"/>
<wire x1="58.42" y1="144.78" x2="58.42" y2="139.7" width="0.1524" layer="91"/>
<wire x1="58.42" y1="139.7" x2="60.96" y2="139.7" width="0.1524" layer="91"/>
<wire x1="60.96" y1="139.7" x2="60.96" y2="157.48" width="0.1524" layer="91"/>
<wire x1="53.34" y1="139.7" x2="58.42" y2="139.7" width="0.1524" layer="91"/>
<junction x="58.42" y="139.7"/>
<label x="53.34" y="139.7" size="1.778" layer="95"/>
<pinref part="R2" gate="G$1" pin="1"/>
</segment>
<segment>
<pinref part="J1" gate="G$1" pin="04"/>
<wire x1="208.28" y1="106.68" x2="215.9" y2="106.68" width="0.1524" layer="91"/>
<label x="208.28" y="106.68" size="1.778" layer="95"/>
</segment>
</net>
<net name="SDA" class="0">
<segment>
<pinref part="U1" gate="G$1" pin="DA@6"/>
<wire x1="63.5" y1="154.94" x2="81.28" y2="154.94" width="0.1524" layer="91"/>
<wire x1="45.72" y1="144.78" x2="45.72" y2="137.16" width="0.1524" layer="91"/>
<wire x1="45.72" y1="137.16" x2="63.5" y2="137.16" width="0.1524" layer="91"/>
<wire x1="63.5" y1="137.16" x2="63.5" y2="154.94" width="0.1524" layer="91"/>
<wire x1="40.64" y1="137.16" x2="45.72" y2="137.16" width="0.1524" layer="91"/>
<junction x="45.72" y="137.16"/>
<label x="40.64" y="137.16" size="1.778" layer="95"/>
<pinref part="R1" gate="G$1" pin="1"/>
</segment>
<segment>
<pinref part="J1" gate="G$1" pin="05"/>
<wire x1="208.28" y1="104.14" x2="215.9" y2="104.14" width="0.1524" layer="91"/>
<label x="208.28" y="104.14" size="1.778" layer="95"/>
</segment>
</net>
<net name="N$1" class="0">
<segment>
<pinref part="U1" gate="G$1" pin="X1@10"/>
<pinref part="Y1" gate="G$1" pin="2"/>
<wire x1="111.76" y1="152.4" x2="144.78" y2="152.4" width="0.1524" layer="91"/>
</segment>
</net>
<net name="N$2" class="0">
<segment>
<pinref part="MK1" gate="G$1" pin="OUT"/>
<wire x1="210.82" y1="154.94" x2="210.82" y2="157.48" width="0.1524" layer="91"/>
<pinref part="R3" gate="G$1" pin="1"/>
<pinref part="C2" gate="G$1" pin="1"/>
<wire x1="210.82" y1="157.48" x2="210.82" y2="160.02" width="0.1524" layer="91"/>
<wire x1="210.82" y1="157.48" x2="218.44" y2="157.48" width="0.1524" layer="91"/>
<junction x="210.82" y="157.48"/>
</segment>
</net>
<net name="AUDIO" class="0">
<segment>
<pinref part="C2" gate="G$1" pin="2"/>
<wire x1="226.06" y1="157.48" x2="228.6" y2="157.48" width="0.1524" layer="91"/>
<label x="228.6" y="157.48" size="1.778" layer="95"/>
</segment>
<segment>
<pinref part="U1" gate="G$1" pin="RIN@13"/>
<wire x1="111.76" y1="160.02" x2="127" y2="160.02" width="0.1524" layer="91"/>
<label x="127" y="160.02" size="1.778" layer="95"/>
</segment>
<segment>
<pinref part="U1" gate="G$1" pin="LIN@12"/>
<wire x1="111.76" y1="157.48" x2="127" y2="157.48" width="0.1524" layer="91"/>
<label x="127" y="157.48" size="1.778" layer="95"/>
</segment>
</net>
</nets>
</sheet>
</sheets>
<errors>
<approved hash="113,1,128.166,97.686,FRAME2,,,,,"/>
</errors>
</schematic>
</drawing>
<compatibility>
<note version="8.2" severity="warning">
Since Version 8.2, EAGLE supports online libraries. The ids
of those online libraries will not be understood (or retained)
with this version.
</note>
<note version="8.3" severity="warning">
Since Version 8.3, EAGLE supports URNs for individual library
assets (packages, symbols, and devices). The URNs of those assets
will not be understood (or retained) with this version.
</note>
</compatibility>
</eagle>
